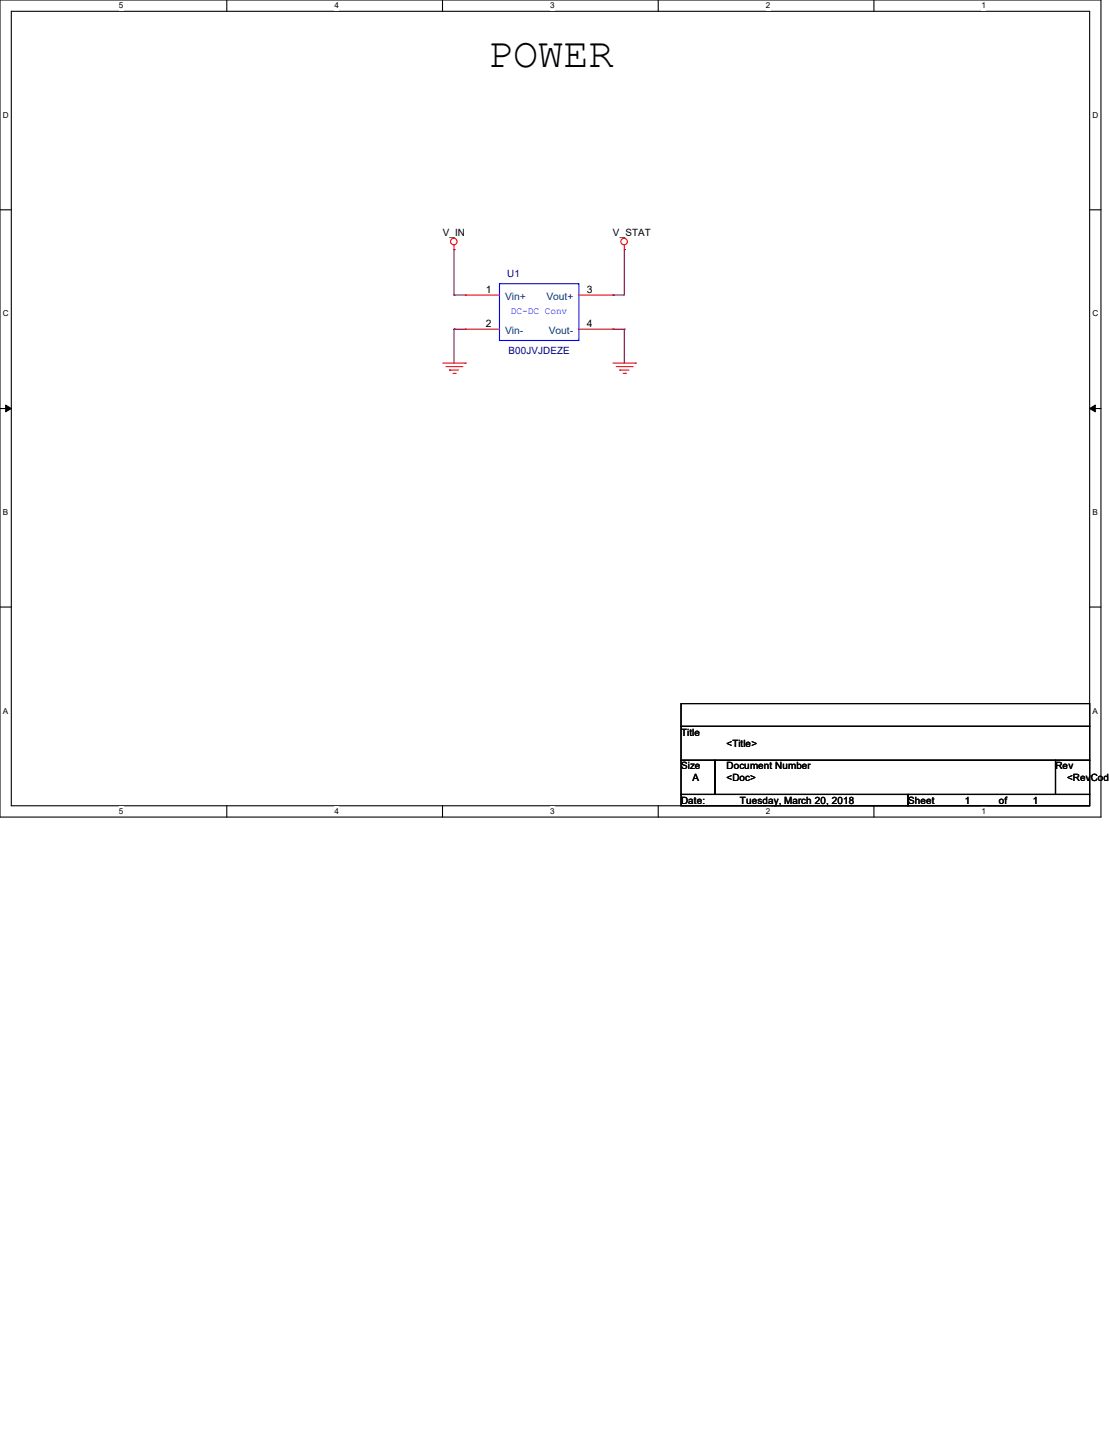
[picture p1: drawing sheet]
<svg xmlns="http://www.w3.org/2000/svg" width="216mm" height="279mm" viewBox="0 0 216 279" stroke-linecap="round" stroke-linejoin="round" font-family="sans-serif">
<path d="M0 0h214.3v159.1h-214.3zM2.2 2.2h209.9v154.7h-209.9z" fill="none" stroke="#000" stroke-width=".21"/>
<g fill="#fff">
<path d="M23.2 .2h.8v1.8h-.8z"/>
<path d="M23.2 157.1h.8v1.8h-.8z"/>
</g>
<path d="M44.2 0v2.2M44.2 156.9v2.2" fill="none" stroke="#000" stroke-width=".21"/>
<g fill="#fff">
<path d="M65.1 .2h.9v1.8h-.9z"/>
<path d="M65.1 157.1h.9v1.8h-.9z"/>
</g>
<path d="M86.1 0v2.2M86.1 156.9v2.2" fill="none" stroke="#000" stroke-width=".21"/>
<g fill="#fff">
<path d="M107.1 .2h.9v1.8h-.9z"/>
<path d="M107.1 157.1h.9v1.8h-.9z"/>
</g>
<path d="M128.1 0v2.2M128.1 156.9v2.2" fill="none" stroke="#000" stroke-width=".21"/>
<g fill="#fff">
<path d="M149.1 .2h.9v1.8h-.9z"/>
<path d="M149.1 157.1h.9v1.8h-.9z"/>
</g>
<path d="M170.1 0v2.2M170.1 156.9v2.2" fill="none" stroke="#000" stroke-width=".21"/>
<g fill="#fff">
<path d="M191.1 .2h.9v1.8h-.9z"/>
<path d="M191.1 157.1h.9v1.8h-.9z"/>
<path d="M.6 21.5h1.1v1.8h-1.1z"/>
<path d="M212.7 21.5h1.1v1.8h-1.1z"/>
<path d="M.6 60.2h1.1v1.7h-1.1z"/>
<path d="M212.7 60.2h1.1v1.7h-1.1z"/>
</g>
<path d="M0 40.9h2.2M212.1 40.9h2.2" fill="none" stroke="#000" stroke-width=".21"/>
<g fill="#fff">
<path d="M.6 98.8h1v1.8h-1z"/>
<path d="M212.7 98.8h1v1.8h-1z"/>
</g>
<path d="M0 79.5h2.2M212.1 79.5h2.2" fill="none" stroke="#000" stroke-width=".21"/>
<path d="M1.1 78.9l1.1 .6-1.1 .7zM212.1 79.5l1.1-.6v1.3z" fill="#000" stroke="#000" stroke-width=".19"/>
<g fill="#fff">
<path d="M.6 137.5h1v1.8h-1z"/>
<path d="M212.7 137.5h1v1.8h-1z"/>
</g>
<path d="M0 118.2h2.2M212.1 118.2h2.2M132.6 137h79.5v4.4h-79.5zM132.6 141.4h79.5v6.6h-79.5zM132.6 148h6.6v6.7h-6.6zM132.6 154.7h44.2v2.2h-44.2zM139.2 148h66.3v6.7h-66.3zM176.8 154.7h35.3v2.2h-35.3zM205.5 148h6.6v6.7h-6.6z" fill="none" stroke="#000" stroke-width=".21"/>
<g fill="none" stroke="#f00" stroke-width=".21">
<path d="M88.4 48.6h.1M88.4 47.7v.9M90.6 57.4h.1M90.6 57.4h6.6M112.7 57.4h6.6M119.3 57.4h.1M121.5 48.6h.1M121.5 47.7v.9M86.2 70.7h4.4M86.8 71.4h3.1M87.5 72.1h.1M87.5 72.1h1.8"/>
<path d="M88.2 72.7h.4M88.6 72.7h.1M89.9 71.4h.1M90.6 70.7h.1M90.6 64.1h.1M90.6 64.1h6.6M112.7 64.1h6.6M119.3 64.1h.1M119.3 70.7h4.4M120 71.4h3.1M120.6 72.1h.1M120.6 72.1h1.8"/>
<path d="M121.3 72.7h.5M121.8 72.7h.1M123.1 71.4h.1M123.7 70.7h.1"/>
<circle cx="88.3" cy="47" r=".64"/>
<circle cx="121.5" cy="47" r=".64"/>
</g>
<path d="M97.2 55.2h15.5v11.1h-15.5z" fill="none" stroke="#00f" stroke-width=".21"/>
<g fill="none" stroke="#800040" stroke-width=".21">
<path d="M88.4 48.6h.1M88.4 57.4h.1M88.4 48.6v8.8M88.4 57.4h2.2M119.3 57.4h.1M121.5 48.6h.1M121.5 48.6v8.8h-2.2M88.4 64.1h.1M88.4 64.1h2.2M88.4 64.1v6.6M119.3 64.1h.1M119.3 64.1h2.2"/>
<path d="M121.5 64.1h.1M121.5 64.1v6.6"/>
</g>
<text font-size="8.2" x="95" y="13.1">POWER</text>
<g font-size="2">
<text x="94.6" y="57">1</text>
<text x="114.3" y="57">3</text>
<text x="94.6" y="63.6">2</text>
<text x="114.3" y="63.6">4</text>
</g>
<g font-size="2" fill="#004080">
<text x="98.3" y="58.4">Vin+</text>
<text x="106.4" y="58.4">Vout+</text>
<text x="98.3" y="65">Vin-</text>
<text x="106.8" y="65">Vout-</text>
</g>
<g font-size="1.9">
<text x="86.2" y="46">V_IN</text>
<text x="119.3" y="46">V_STAT</text>
<text x="132.6" y="143.2">Title</text>
<text x="132.6" y="149.8">Size</text>
<text x="141.4" y="149.8">Document Number</text>
<text x="141.4" y="145.4">&lt;Title&gt;</text>
<text x="205.5" y="149.8">Rev</text>
<text x="134.8" y="152">A</text>
<text x="141.4" y="152">&lt;Doc&gt;</text>
<text x="207.7" y="152">&lt;RevCode</text>
<text x="132.6" y="156.5">Date:</text>
<text x="144.1" y="156.5">Tuesday, March 20, 2018</text>
<text x="176.8" y="156.5">Sheet</text>
<text x="187.8" y="156.5">1</text>
<text x="194.4" y="156.5">of</text>
<text x="201.1" y="156.5">1</text>
</g>
<g font-size="1.9" fill="#000080">
<text x="98.8" y="53.9">U1</text>
<text x="99" y="69">B00JVJDEZE</text>
</g>
<text font-size="1.9" fill="#00f" x="99.4" y="61.2">DC-DC Conv</text>
<g font-size="1.6">
<text x="23.2" y="1.7">5</text>
<text x="65.1" y="1.7">4</text>
<text x="107.1" y="1.7">3</text>
<text x="149.1" y="1.7">2</text>
<text x="191.1" y="1.7">1</text>
<text x=".6" y="22.9">D</text>
<text x="212.7" y="22.9">D</text>
<text x=".6" y="61.6">C</text>
<text x="212.7" y="61.6">C</text>
<text x=".6" y="100.3">B</text>
<text x="212.7" y="100.3">B</text>
<text x=".6" y="138.9">A</text>
<text x="212.7" y="138.9">A</text>
<text x="23.2" y="158.5">5</text>
<text x="65.1" y="158.5">4</text>
<text x="107.1" y="158.5">3</text>
<text x="149.1" y="158.5">2</text>
<text x="191.1" y="158.5">1</text>
</g>
</svg>
